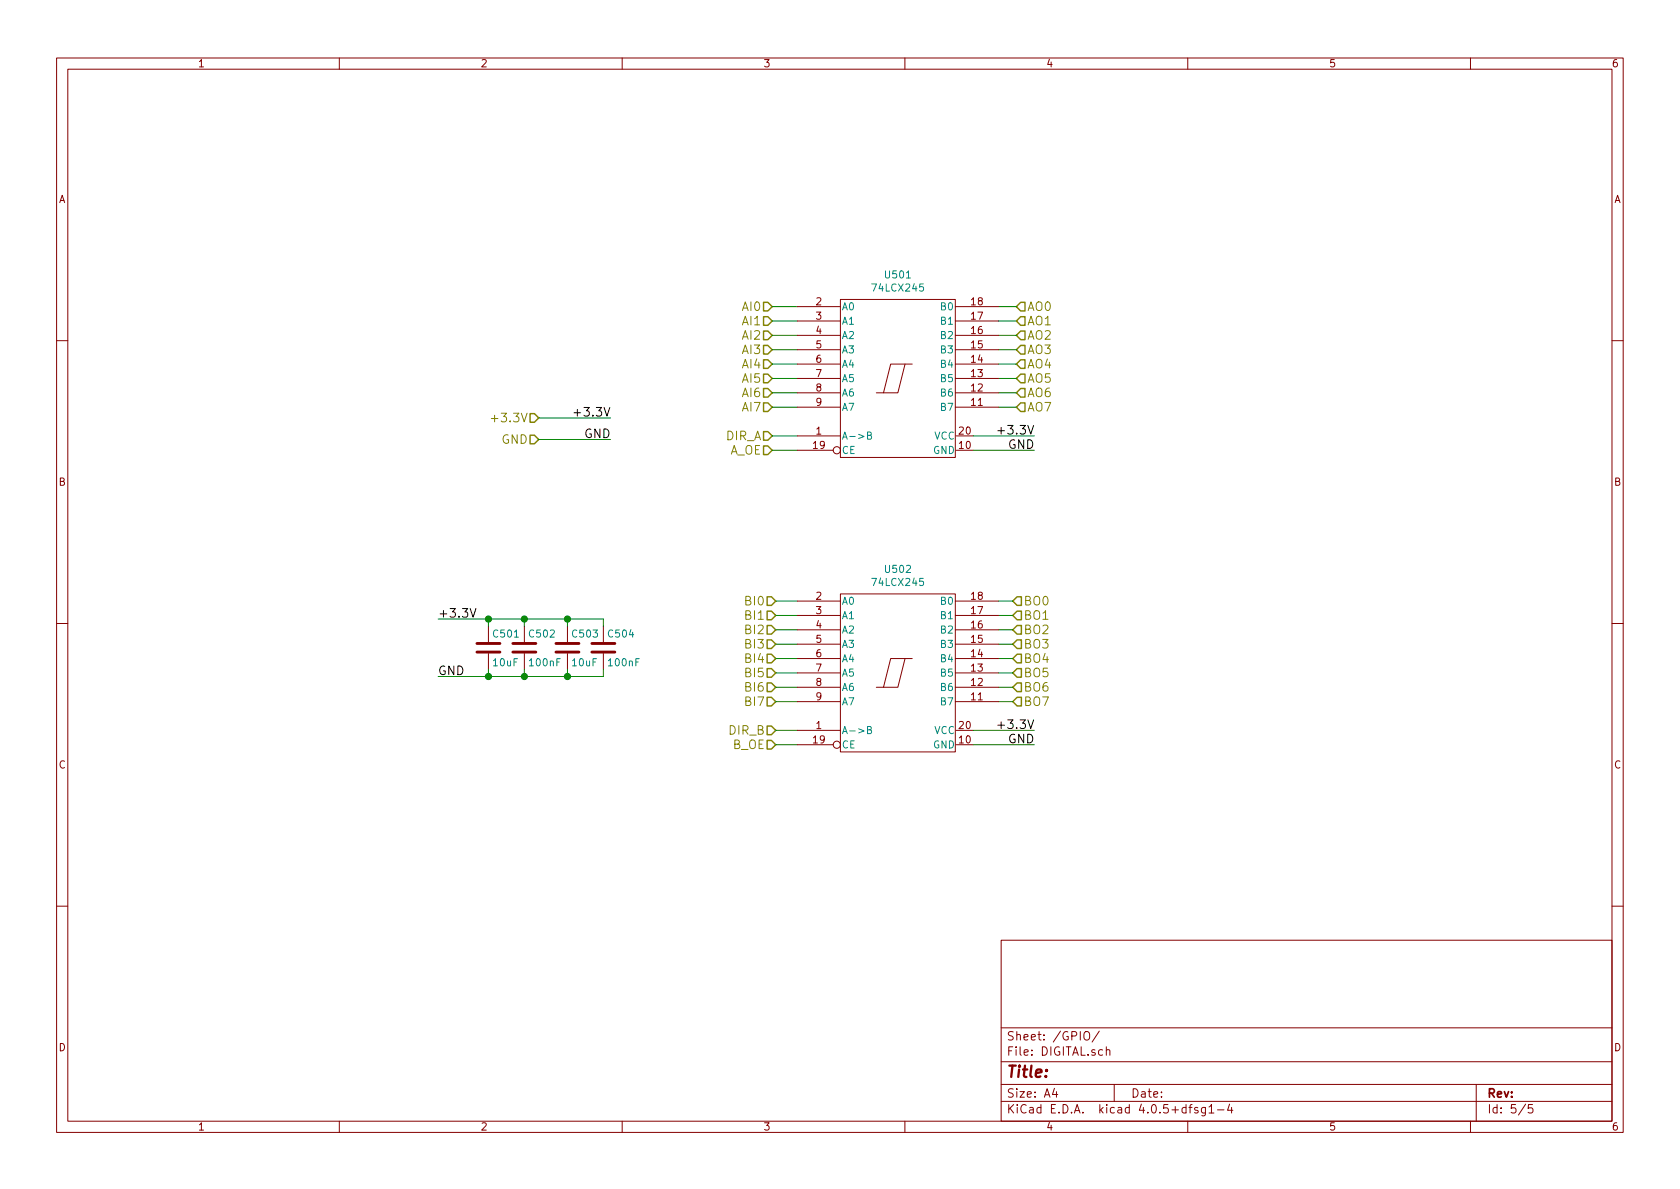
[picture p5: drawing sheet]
EESchema Schematic File Version 2
LIBS:PIAD-18bits-rescue
LIBS:power
LIBS:device
LIBS:transistors
LIBS:conn
LIBS:linear
LIBS:regul
LIBS:74xx
LIBS:cmos4000
LIBS:adc-dac
LIBS:memory
LIBS:xilinx
LIBS:microcontrollers
LIBS:dsp
LIBS:microchip
LIBS:analog_switches
LIBS:motorola
LIBS:texas
LIBS:intel
LIBS:audio
LIBS:interface
LIBS:digital-audio
LIBS:philips
LIBS:display
LIBS:cypress
LIBS:siliconi
LIBS:opto
LIBS:atmel
LIBS:contrib
LIBS:valves
LIBS:PIAD-18bits-cache
EELAYER 25 0
EELAYER END
$Descr A4 11693 8268
encoding utf-8
Sheet 5 5
Title ""
Date ""
Rev ""
Comp ""
Comment1 ""
Comment2 ""
Comment3 ""
Comment4 ""
$EndDescr
Text HLabel 3750 2900 0    60   Input ~ 0
+3.3V
Text HLabel 3750 3050 0    60   Input ~ 0
GND
Text HLabel 5375 2825 0    60   Input ~ 0
AI7
Text HLabel 5375 2725 0    60   Input ~ 0
AI6
Text HLabel 5375 2625 0    60   Input ~ 0
AI5
Text HLabel 5375 2525 0    60   Input ~ 0
AI4
Text HLabel 5375 2425 0    60   Input ~ 0
AI3
Text HLabel 5375 2325 0    60   Input ~ 0
AI2
Text HLabel 5375 2225 0    60   Input ~ 0
AI1
Text HLabel 5375 2125 0    60   Input ~ 0
AI0
Text HLabel 5375 3025 0    60   Input ~ 0
DIR_A
Text HLabel 5375 3125 0    60   Input ~ 0
A_OE
Text HLabel 7075 2825 2    60   Input ~ 0
AO7
Text HLabel 7075 2625 2    60   Input ~ 0
AO5
Text HLabel 7075 2725 2    60   Input ~ 0
AO6
Text HLabel 7075 2525 2    60   Input ~ 0
AO4
Text HLabel 7075 2425 2    60   Input ~ 0
AO3
Text HLabel 7075 2325 2    60   Input ~ 0
AO2
Text HLabel 7075 2225 2    60   Input ~ 0
AO1
Text HLabel 7075 2125 2    60   Input ~ 0
AO0
Text HLabel 5400 4175 0    60   Input ~ 0
BI0
Text HLabel 5400 4275 0    60   Input ~ 0
BI1
Text HLabel 5400 4375 0    60   Input ~ 0
BI2
Text HLabel 5400 4475 0    60   Input ~ 0
BI3
Text HLabel 5400 4575 0    60   Input ~ 0
BI4
Text HLabel 5400 4675 0    60   Input ~ 0
BI5
Text HLabel 5400 4775 0    60   Input ~ 0
BI6
Text HLabel 5400 4875 0    60   Input ~ 0
BI7
Text HLabel 5400 5075 0    60   Input ~ 0
DIR_B
Text HLabel 7050 4175 2    60   Input ~ 0
BO0
Text HLabel 7050 4275 2    60   Input ~ 0
BO1
Text HLabel 7050 4375 2    60   Input ~ 0
BO2
Text HLabel 7050 4475 2    60   Input ~ 0
BO3
Text HLabel 7050 4575 2    60   Input ~ 0
BO4
Text HLabel 7050 4675 2    60   Input ~ 0
BO5
Text HLabel 7050 4775 2    60   Input ~ 0
BO6
Text HLabel 7050 4875 2    60   Input ~ 0
BO7
Text HLabel 5400 5175 0    60   Input ~ 0
B_OE
$Comp
L C C501
U 1 1
P 3400 4500
F 0 "C501" H 3425 4600 50  0000 L CNN
F 1 "10uF" H 3425 4400 50  0000 L CNN
F 2 "Capacitors_SMD:C_0805" H 3438 4350 50  0001 C CNN
F 3 "" H 3400 4500 50  0000 C CNN
	1    3400 4500
	1    0    0    -1  
$EndComp
$Comp
L C C502
U 1 1
P 3650 4500
F 0 "C502" H 3675 4600 50  0000 L CNN
F 1 "100nF" H 3675 4400 50  0000 L CNN
F 2 "Capacitors_SMD:C_0805" H 3688 4350 50  0001 C CNN
F 3 "" H 3650 4500 50  0000 C CNN
	1    3650 4500
	1    0    0    -1  
$EndComp
$Comp
L C C503
U 1 1
P 3950 4500
F 0 "C503" H 3975 4600 50  0000 L CNN
F 1 "10uF" H 3975 4400 50  0000 L CNN
F 2 "Capacitors_SMD:C_0805" H 3988 4350 50  0001 C CNN
F 3 "" H 3950 4500 50  0000 C CNN
	1    3950 4500
	1    0    0    -1  
$EndComp
$Comp
L C C504
U 1 1
P 4200 4500
F 0 "C504" H 4225 4600 50  0000 L CNN
F 1 "100nF" H 4225 4400 50  0000 L CNN
F 2 "Capacitors_SMD:C_0805" H 4238 4350 50  0001 C CNN
F 3 "" H 4200 4500 50  0000 C CNN
	1    4200 4500
	1    0    0    -1  
$EndComp
Connection ~ 3950 4300
Wire Wire Line
	3950 4350 3950 4300
Connection ~ 3950 4700
Wire Wire Line
	3950 4650 3950 4700
Connection ~ 3650 4700
Wire Wire Line
	4200 4700 4200 4650
Connection ~ 3650 4300
Wire Wire Line
	4200 4300 4200 4350
Connection ~ 3400 4700
Wire Wire Line
	3400 4650 3400 4700
Wire Wire Line
	3650 4700 3650 4650
Wire Wire Line
	3050 4700 4200 4700
Connection ~ 3400 4300
Wire Wire Line
	3400 4350 3400 4300
Wire Wire Line
	3650 4300 3650 4350
Wire Wire Line
	3050 4300 4200 4300
Wire Wire Line
	3750 2900 4250 2900
Wire Wire Line
	3750 3050 4250 3050
Wire Wire Line
	5400 5175 5550 5175
Wire Wire Line
	5400 5075 5550 5075
Wire Wire Line
	5550 4875 5400 4875
Wire Wire Line
	5400 4775 5550 4775
Wire Wire Line
	5550 4675 5400 4675
Wire Wire Line
	5400 4575 5550 4575
Wire Wire Line
	5400 4475 5550 4475
Wire Wire Line
	5400 4375 5550 4375
Wire Wire Line
	5400 4275 5550 4275
Wire Wire Line
	5400 4175 5550 4175
Wire Wire Line
	6950 4175 7050 4175
Wire Wire Line
	7050 4275 6950 4275
Wire Wire Line
	6950 4375 7050 4375
Wire Wire Line
	7050 4475 6950 4475
Wire Wire Line
	6950 4575 7050 4575
Wire Wire Line
	7050 4675 6950 4675
Wire Wire Line
	6950 4775 7050 4775
Wire Wire Line
	7050 4875 6950 4875
Wire Wire Line
	7075 2825 6950 2825
Wire Wire Line
	6950 2725 7075 2725
Wire Wire Line
	6950 2625 7075 2625
Wire Wire Line
	6950 2525 7075 2525
Wire Wire Line
	7075 2425 6950 2425
Wire Wire Line
	6950 2325 7075 2325
Wire Wire Line
	7075 2225 6950 2225
Wire Wire Line
	6950 2125 7075 2125
Wire Wire Line
	5375 3125 5550 3125
Wire Wire Line
	5375 2125 5550 2125
Wire Wire Line
	5375 2225 5550 2225
Wire Wire Line
	5550 2325 5375 2325
Wire Wire Line
	5375 2425 5550 2425
Wire Wire Line
	5375 2525 5550 2525
Wire Wire Line
	5375 2625 5550 2625
Wire Wire Line
	5550 2725 5375 2725
Wire Wire Line
	5375 2825 5550 2825
Wire Wire Line
	5375 3025 5550 3025
Text Label 4250 2900 2    60   ~ 0
+3.3V
Text Label 3050 4300 0    60   ~ 0
+3.3V
$Comp
L 74LCX245 U501
U 1 1
P 6250 2625
F 0 "U501" H 6250 3350 50  0000 C CNN
F 1 "74LCX245" H 6250 3259 50  0000 C CNN
F 2 "Housings_SOIC:SOIC-20W_7.5x12.8mm_Pitch1.27mm" H 6250 2625 50  0001 C CNN
F 3 "" H 6250 2625 50  0000 C CNN
	1    6250 2625
	1    0    0    -1  
$EndComp
$Comp
L 74LCX245 U502
U 1 1
P 6250 4675
F 0 "U502" H 6250 5400 50  0000 C CNN
F 1 "74LCX245" H 6250 5309 50  0000 C CNN
F 2 "Housings_SOIC:SOIC-20W_7.5x12.8mm_Pitch1.27mm" H 6250 4675 50  0001 C CNN
F 3 "" H 6250 4675 50  0000 C CNN
	1    6250 4675
	1    0    0    -1  
$EndComp
Wire Wire Line
	6775 5075 7200 5075
Text Label 7200 5075 2    60   ~ 0
+3.3V
Text Label 4250 3050 2    60   ~ 0
GND
Text Label 3050 4700 0    60   ~ 0
GND
Wire Wire Line
	6775 3125 7200 3125
Wire Wire Line
	6775 5175 7200 5175
Text Label 7200 5175 2    60   ~ 0
GND
Text Label 7200 3125 2    60   ~ 0
GND
Wire Wire Line
	6775 3025 7200 3025
Text Label 7200 3025 2    60   ~ 0
+3.3V
$EndSCHEMATC
